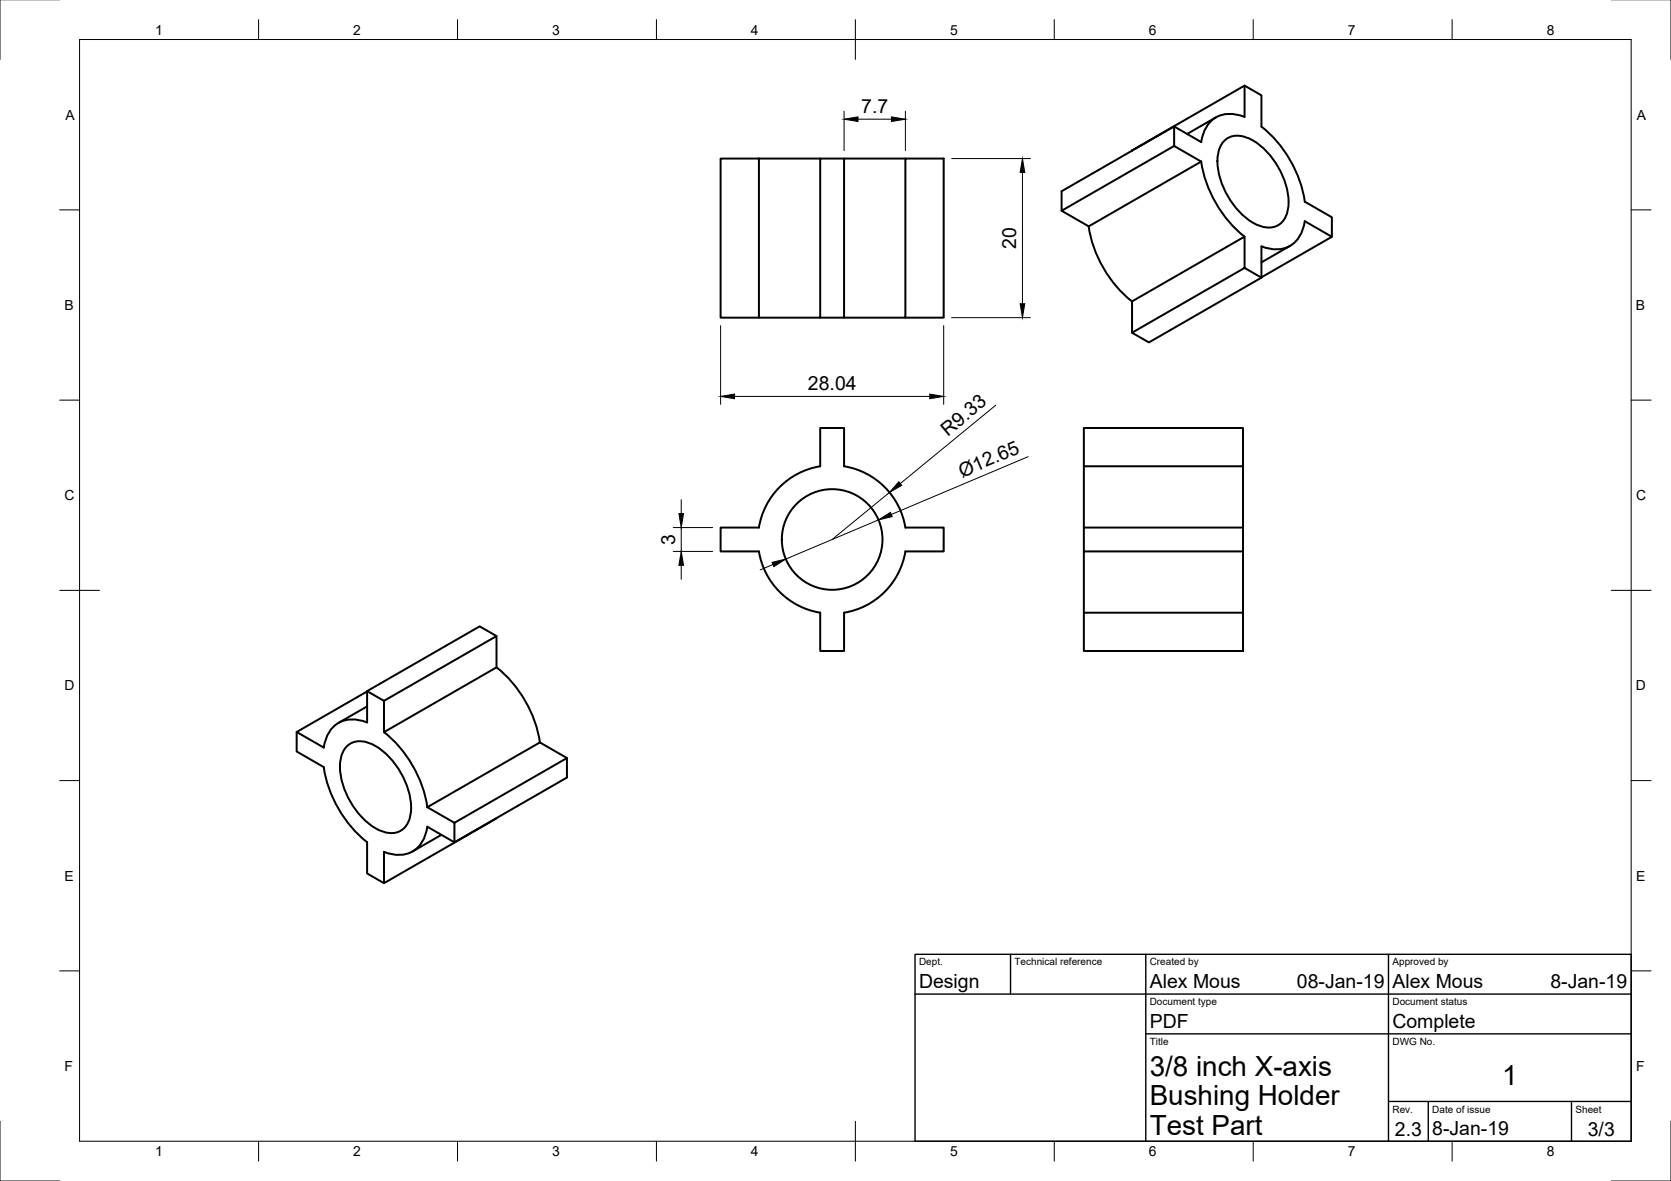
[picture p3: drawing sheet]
<svg xmlns="http://www.w3.org/2000/svg" width="420mm" height="297mm" viewBox="0 0 420 297" stroke-linecap="round" stroke-linejoin="round" font-family="sans-serif">
<!-- layer: Visible -->
<g fill="none" stroke="#000" stroke-width=".5">
<path d="M190.8 39.9h-9.6v40h9.6v-40h15.4M212.2 39.9h-6v40h-15.4M227.7 39.9h-15.5v40h-6M284.6 37.9l28.3-16.4 4.3 2.5v7.8a30.2 30.2 0 0 1 10.9 18.9l6.8 3.9v5M295.2 31.8v4.9M305.7 29.5l-7.2 4.2M307.7 35.5a5.1 5.1 0 0 1 6.2-.7 19.1 19.1 0 0 1 10 17.3 5.1 5.1 0 0 1-7.7 4.5 19.1 19.1 0 0 1-10-17.3 6.5 6.5 0 0 1 1.5-3.8zM312.9 21.5v7.9a7.5 7.5 0 0 0-9.1 1.8 9.8 9.8 0 0 0-1.8 4.5l-6.8-3.9-28.3 16.3v4.9l28.3-16.3 6.8 3.9M266.9 53l6.8 3.9M273.7 56.9a30.2 30.2 0 0 0 10.9 18.9M302 40.6l-28.3 16.3M302 40.6a30.2 30.2 0 0 0 10.9 18.9"/>
<path d="M212.2 79.9h15.5v-40h9.6v40h-9.6M312.9 67.4v-7.9l-28.3 16.3v7.9l28.3-16.3 4.3 2.4M317.2 69.8l17.7-10.2-6.8-4a7.5 7.5 0 0 1-6.2 7.1 9.7 9.7 0 0 1-4.7-.7v7.8M317.2 69.8l-28.3 16.3-4.3-2.4M324.4 61.8l-7.2 4.2M272.5 117.3v15.4M272.5 107.6h40v9.7h-40zM312.5 117.3v15.4M181.2 132.7h9.6a18.7 18.7 0 0 1 15.4-15.4v-9.7h6v9.7a18.7 18.7 0 0 1 15.5 15.4h9.6v6h-9.6a18.7 18.7 0 0 1-15.5 15.4v9.6h-6v-9.6a18.7 18.7 0 0 1-15.4-15.4h-9.6zM272.5 138.7v15.4M272.5 132.7h40v6h-40zM312.5 138.7v15.4"/>
<path d="M124.8 160l-4.2-2.5-28.3 16.3v7.9a7.5 7.5 0 0 0-9.1 1.8 9.8 9.8 0 0 0-1.8 4.5l-6.8-3.9 17.7-10.2M272.5 154.1h40v9.6h-40zM92.3 177.7l-7.2 4.1M124.8 167.9a30.2 30.2 0 0 1 10.9 18.8M124.8 167.9l-28.3 16.3v-7.9M124.8 167.9v-7.9l-28.3 16.3-4.2-2.5M74.6 184.1v4.9l6.8 3.9a30.2 30.2 0 0 0 10.9 18.9v7.9l4.2 2.4M87.1 187.8a5.1 5.1 0 0 1 6.2-.7 19.1 19.1 0 0 1 10 17.3 5.1 5.1 0 0 1-7.7 4.5 19.1 19.1 0 0 1-10.1-17.3 6.5 6.5 0 0 1 1.6-3.8zM96.6 184.1a30.2 30.2 0 0 1 10.8 18.9M142.6 190.7l-6.9-4-28.3 16.3M107.4 203l6.9 3.9M111 210l-7.3 4.2"/>
<path d="M114.3 206.9v5M124.8 205.8l-28.3 16.3 .1-7.8a7.5 7.5 0 0 0 9.1-1.9 9.8 9.8 0 0 0 1.7-4.5l6.9 4 28.3-16.3v-4.9l-28.3 16.2"/>
<circle cx="209.2" cy="135.7" r="12.7"/>
</g>
<!-- layer: Border -->
<g fill="none" stroke="#000" stroke-width=".25">
<path d="M0 -.1v15M420.1 -.1v15M20 9.9h390.1v277.1h-390.1zM65 4.9v5M115 4.9v5M165.1 4.9v5M215.1 4.9v10M265.1 4.9v5M315.1 4.9v5M365.1 4.9v5M15 52.8h5M410.1 52.8h5"/>
<path d="M15 100.6h5M410.1 100.6h5M15 148.5h10M405.1 148.5h10M15 196.3h5M410.1 196.3h5M15 244.2h5M410.1 244.2h5M0 282v15h15M65 287v5M115 287v5M165.1 287v5"/>
<path d="M215.1 282v10M265.1 287v5M315.1 287v5M365.1 287v5M420.1 282v15h-15"/>
</g>
<!-- layer: TitleBlock -->
<path d="M230.1 240h180v47h-180zM230.1 250h180M254.1 240v10M288.1 240v47M349.1 240v47M288.1 260h122M349.1 277h61M359.1 277v10M395.1 277v10" fill="none" stroke="#000" stroke-width=".35"/>
<!-- layer: Dimensions -->
<g fill="none" stroke="#000" stroke-width=".25">
<path d="M212.2 28v9.9M215.7 30h8.4M227.7 28v9.9M239.3 39.9h19.8M257.1 43.4v33M239.3 79.9h19.8M181.2 81.9v19.8M184.7 99.7h49.1M237.3 81.9v19.8M250.4 101.9l-24 19.7M258.5 114.9l-34.4 14.5M169.3 132.7h9.9"/>
<path d="M169.3 138.7h9.9M171.3 125.7v3.5M171.3 132.7v6M220.9 130.8l-23.3 9.8M223.7 123.9l-14.5 11.8M171.3 142.2v3.5M194.4 142l-3.3 1.3"/>
</g>
<path d="M212.2 30l3.5-.6v1.2zM224.1 29.4l3.6 .6-3.6 .6zM257.1 39.9l.6 3.5h-1.2zM256.5 76.4h1.2l-.6 3.5zM181.2 99.7l3.5-.6v1.2zM233.8 99.1l3.5 .6-3.5 .6zM170.7 129.2h1.2l-.6 3.5zM220.9 130.8l3-1.9 .4 1zM226 121.2l.7 .9-3 1.8zM171.3 138.7l.6 3.5h-1.2zM194.1 141.4l3.5-.8-3 1.9z" fill="#000" stroke="#000" stroke-width=".25"/>
<g font-size="7">
<text x="289.1" y="270.5">3/8 inch X-axis</text>
<text x="377.7" y="272.9">1</text>
<text x="289.1" y="278">Bushing Holder</text>
<text x="289.1" y="285.5">Test Part</text>
</g>
<g font-size="4.9">
<text x="216.5" y="28.5">7.7</text>
<text x="255.5" y="62.6" transform="rotate(-90 255.5 62.6)">20</text>
<text x="203.2" y="98.1">28.04</text>
<text x="238.3" y="109.8" transform="rotate(-39 238.3 109.8)">R9.33</text>
<text x="241.9" y="120.1" transform="rotate(-23 241.9 120.1)">Ø12.65</text>
<text x="169.7" y="137" transform="rotate(-90 169.7 137)">3</text>
<text x="231.1" y="248.5">Design</text>
<text x="289.1" y="248.5">Alex Mous</text>
<text x="326.1" y="248.5">08-Jan-19</text>
<text x="350.1" y="248.5">Alex Mous</text>
<text x="389.8" y="248.5">8-Jan-19</text>
<text x="289.1" y="258.5">PDF</text>
<text x="350.1" y="258.5">Complete</text>
<text x="350.7" y="285.7">2.3</text>
<text x="360.1" y="285.5">8-Jan-19</text>
<text x="399.2" y="285.7">3/3</text>
</g>
<g font-size="3.5">
<text x="39" y="8.7">1</text>
<text x="88.8" y="8.7">2</text>
<text x="138.9" y="8.7">3</text>
<text x="188.8" y="8.7">4</text>
<text x="238.9" y="8.7">5</text>
<text x="288.8" y="8.7">6</text>
<text x="338.9" y="8.7">7</text>
<text x="388.9" y="8.7">8</text>
<text x="16.4" y="30.1">A</text>
<text x="411.6" y="30.1">A</text>
<text x="16.2" y="78">B</text>
<text x="411.3" y="78">B</text>
<text x="16.3" y="125.8">C</text>
<text x="411.4" y="125.8">C</text>
<text x="16.2" y="173.7">D</text>
<text x="411.3" y="173.7">D</text>
<text x="16.3" y="221.5">E</text>
<text x="411.4" y="221.5">E</text>
<text x="16.3" y="269.4">F</text>
<text x="411.4" y="269.4">F</text>
<text x="39" y="290.8">1</text>
<text x="88.8" y="290.8">2</text>
<text x="138.9" y="290.8">3</text>
<text x="188.8" y="290.8">4</text>
<text x="238.9" y="290.8">5</text>
<text x="288.8" y="290.8">6</text>
<text x="338.9" y="290.8">7</text>
<text x="388.9" y="290.8">8</text>
</g>
<g font-size="2.5">
<text x="231.1" y="242.8">Dept.</text>
<text x="255.1" y="242.8">Technical reference</text>
<text x="289.1" y="242.8">Created by</text>
<text x="350.1" y="242.8">Approved by</text>
<text x="289.1" y="252.8">Document type</text>
<text x="350.1" y="252.8">Document status</text>
<text x="289.1" y="262.8">Title</text>
<text x="350.1" y="262.8">DWG No.</text>
<text x="350.1" y="279.8">Rev.</text>
<text x="360.1" y="279.8">Date of issue</text>
<text x="396.1" y="279.8">Sheet</text>
</g>
</svg>
